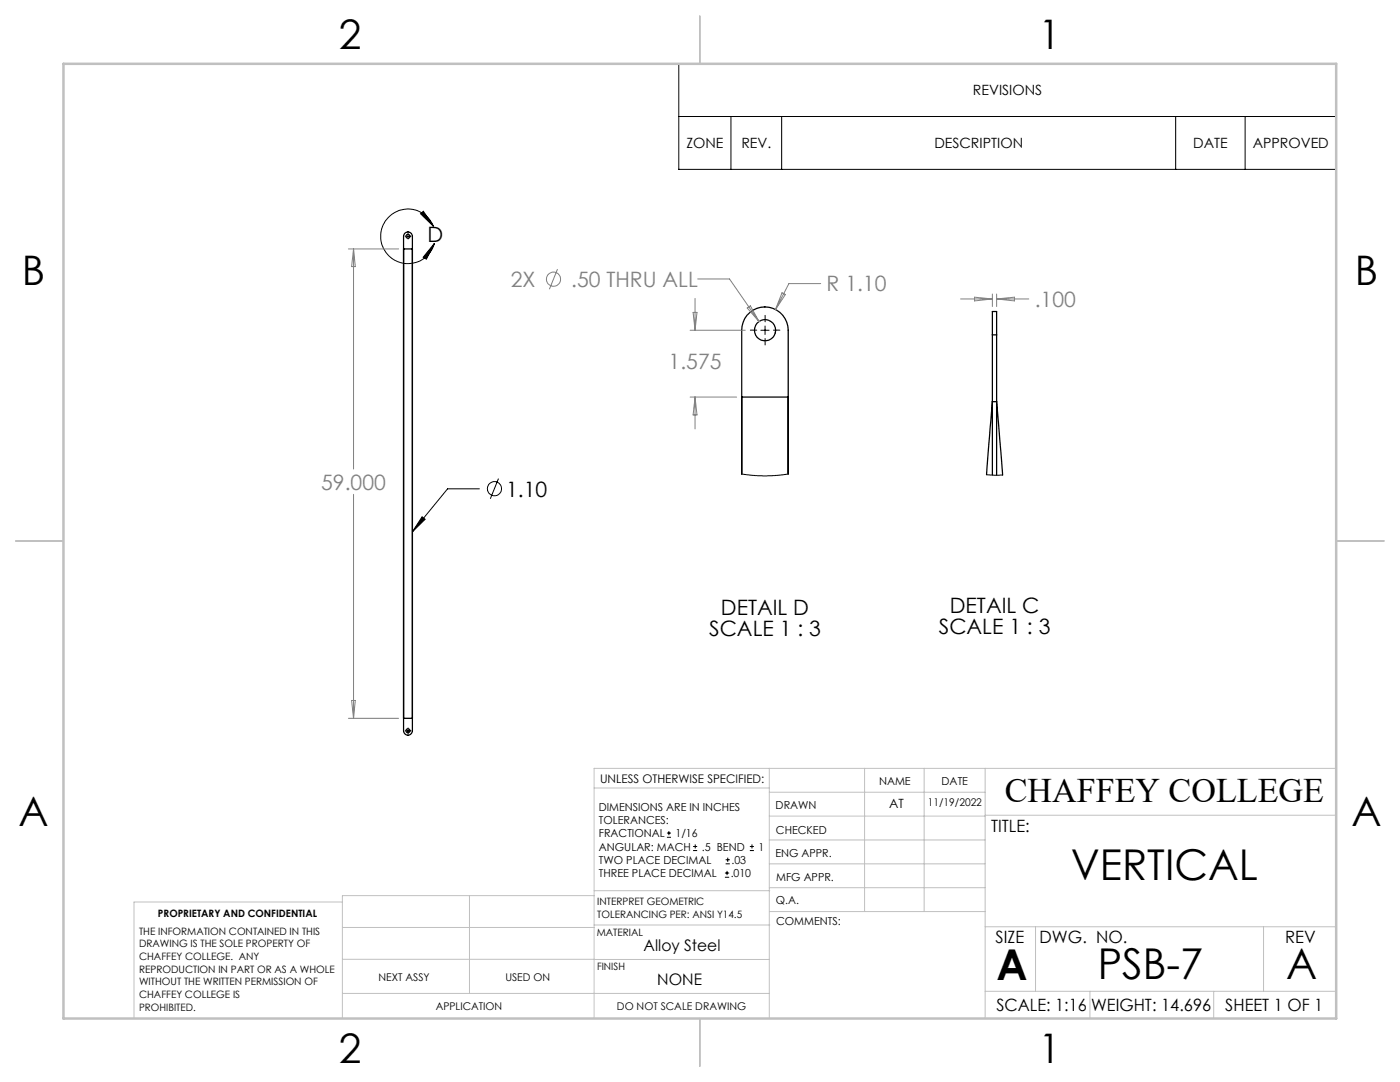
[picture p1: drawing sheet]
<svg xmlns="http://www.w3.org/2000/svg" width="279mm" height="216mm" viewBox="0 0 279 216" stroke-linecap="round" stroke-linejoin="round" font-family="sans-serif">
<g fill="none" stroke="#000" stroke-width=".25">
<path d="M80.5 49.7v93.6M80.5 49.7v-2.5a.88 .88 0 0 1 .9-.9 .88 .88 0 0 1 .9 .9v2.5M80.5 49.7h1.8M82.3 49.7v93.6M148 79.2h9.3M198 66.8v-4.6h.9v4.6M198 66.8v28M198 66.8h.9M198.9 66.8v28M148 94.6v-28.7a4.6 4.6 0 0 1 4.7-4.7 4.6 4.6 0 0 1 4.6 4.7v28.7M196.9 94.7l1.1-14.5h.9l1.2 14.6M80.5 143.3v2.5a.88 .88 0 0 0 .9 .9 .88 .88 0 0 0 .9-.9v-2.5"/>
<path d="M80.5 143.3h1.8"/>
<circle cx="81.4" cy="47.1" r=".39"/>
<circle cx="152.7" cy="65.9" r="2.12"/>
<circle cx="81.4" cy="145.8" r=".39"/>
</g>
<g fill="none" stroke="#000" stroke-width=".2">
<path d="M135.5 12.7h131.2v21.1h-131.2zM135.5 23.2h131.2M145.9 23.2v10.6M156 23.2v10.6M234.6 23.2v10.6M248.5 23.2v10.6M81.3 47.2h.3M81.4 47v.3M83.9 42.7l.6-.5 2 3zM86.5 45.2a5.5 5.5 0 0 0-8.5-2.2 5.5 5.5 0 0 0 .5 8.8 5.5 5.5 0 0 0 8.2-3.3M86.7 48.5l-1.6 3.2-.6-.4zM151.8 65.9h1.7"/>
<path d="M152.7 65.1v1.6M95.7 97.5h-6.4l-7 8.6M99.5 95.5l-1.6 4M148 94.6l4.2 .4 2.5-.1 2.6-.3M196.9 94.7l3.2 .1M84.2 103.1l.6 .5-2.5 2.5zM81.3 145.8h.3M81.4 145.7v.3M133.1 167.1h.8M133.1 166.2h.8M133.5 165.8v.9M138.3 169.7h.8"/>
<path d="M138.3 168.9h.8M138.7 168.5v.8M144.7 175h.8M144.7 174.2h.8M144.8 172.4h.9M144.8 171.6h.9M145.1 173.8v.8M145.2 171.1v.9M149.6 169.7h.9M149.6 168.9h.9M150.1 168.5v.8"/>
<circle cx="98.7" cy="97.5" r="1.4"/>
</g>
<g fill="none" stroke="#808080" stroke-width=".2">
<path d="M69.5 49.7h10.1M70.6 49.7v43.9M70.6 49.7l.3 3.5h-.7zM111.3 53.7l-1.7 4M138.7 59.5v6.4M139.2 55.7h6.4l5.9 8.5M156.1 58.4l.6 .4-1.9 3zM163.8 56.6h-6.4l-2.6 5.2M191.7 59.7h6.3M194.5 59.3l3.5 .4-3.5 .3zM198 58.7v2.5M198.9 58.7v2.5"/>
<path d="M198.9 59.7h6.4M198.9 59.7l3.6-.4v.7zM137.7 79.2h9.3M137.7 65.9h11M138.3 62.3h.8l-.4 3.6zM138.7 79.2v6.4M138.7 79.2l.4 3.6h-.8zM149.1 61.5l.7-.5 1.7 3.2zM70.6 98.6v44.7M70.2 139.8h.7l-.3 3.5zM69.5 143.3h10.1"/>
<circle cx="110.5" cy="55.7" r="1.4"/>
</g>
<path d="M81.1 47.1h-.2M81.4 46.8v-.2M81.4 47.5v.2M81.8 47.1h.2M151 65.9h-1.3M152.7 64.2v-1.3M152.7 67.5v1.3M154.4 65.9h1.2M81.1 145.8h-.2M81.4 145.5v-.2M81.4 146.1v.3M81.8 145.8h.2" fill="none" stroke="#000" stroke-width=".2" stroke-dasharray="15.2 1.3 1.3 1.3"/>
<g fill="none" stroke="#c0c0c0" stroke-width=".2">
<path d="M118.6 157.2h34.9M153.5 153.3v49.9M153.5 158.1h43.1M172.5 153.3v28.6M184.4 153.3v28.6M196.6 153.3v49.9M266.7 153.3h-148.1v49.9M68.3 180h-41.6v23.2M93.7 178.7v19.5M118.6 178.7h-50.3v24.5M118.6 177.7h35M153.5 167.6h43.1"/>
<path d="M153.5 162.8h43.1M153.5 172.4h43.1M153.5 177.1h43.1M196.6 162.7h70.1M68.3 198.2h85.2M68.3 191.4l85.2 .1M68.3 185.1h50.3M118.6 184.6h35M153.6 181.9h43M196.6 197.8h70.1M196.6 184.9h70.1M206.7 184.9v12.9"/>
<path d="M217.5 197.8v5.4M242.2 197.8v5.4M252.2 184.9v12.9"/>
</g>
<path d="M139.7 3.2v9.5M3.1 107.9h9.6M266.7 107.9h9.5M139.7 203.2v9.6" fill="none" stroke="#c0c0c0" stroke-width=".25"/>
<path d="M12.7 12.7h254v190.5h-254z" fill="none" stroke="#c0c0c0" stroke-width=".5"/>
<path d="M83.9 42.7l.6-.5 2 3zM86.7 48.5l-1.6 3.2-.6-.4zM84.2 103.1l.6 .5-2.5 2.5zM-.1 41.8v2.2zM-.1 47.4v2.8z" fill="#000"/>
<g font-size="8.5">
<text x="213.7" y="175.5">VERTICAL</text>
<text x="198.9" y="195.5">A</text>
<text x="219.1" y="195.4">PSB-7</text>
<text x="256.7" y="195.4">A</text>
</g>
<g font-size="8.1">
<text x="67.6" y="9.7">2</text>
<text x="207.3" y="9.7">1</text>
<text x="4.4" y="57">B</text>
<text x="270.4" y="57">B</text>
<text x="3.7" y="164.9">A</text>
<text x="269.7" y="164.9">A</text>
<text x="67.6" y="212.2">2</text>
<text x="207.3" y="212.2">1</text>
</g>
<text font-size="6.9" x="200.5" y="160.1">CHAFFEY COLLEGE</text>
<g font-size="4.2">
<text x="85.3" y="48.4">D</text>
<text x="101" y="99.1">1.10</text>
<text x="143.9" y="122.7">DETAIL D</text>
<text x="189.6" y="122.3">DETAIL C</text>
<text x="141.5" y="126.8">SCALE 1 : 3</text>
<text x="187.4" y="126.5">SCALE 1 : 3</text>
</g>
<g font-size="4.2" fill="#808080">
<text x="101.9" y="57.2">2X</text>
<text x="114" y="57.2">.50 THRU ALL</text>
<text x="165" y="58.2">R 1.10</text>
<text x="206.5" y="61.3">.100</text>
<text x="133.4" y="73.7">1.575</text>
<text x="64.1" y="97.7">59.000</text>
</g>
<g font-size="3.4">
<text x="197.8" y="166">TITLE:</text>
<text x="198.7" y="188.1">SIZE</text>
<text x="207.5" y="188.1">DWG. NO.</text>
<text x="256.5" y="188.2">REV</text>
<text x="198.8" y="201.7">SCALE: 1:16</text>
<text x="217.7" y="201.8">WEIGHT: 14.696</text>
<text x="244.5" y="201.7">SHEET 1 OF 1</text>
</g>
<g font-size="3.2">
<text x="128.5" y="189.8">Alloy Steel</text>
<text x="131.2" y="196.6">NONE</text>
</g>
<g font-size="2.8">
<text x="194.2" y="19">REVISIONS</text>
<text x="137" y="29.6">ZONE</text>
<text x="148" y="29.6">REV.</text>
<text x="186.5" y="29.6">DESCRIPTION</text>
<text x="238.1" y="29.6">DATE</text>
<text x="250" y="29.6">APPROVED</text>
</g>
<text font-size="2.5" x="177.5" y="161.3">AT</text>
<text font-size="2.4" x="119.8" y="156.2">UNLESS OTHERWISE SPECIFIED:</text>
<g font-size="2.2">
<text x="119.5" y="161.8">DIMENSIONS ARE IN INCHES</text>
<text x="154.8" y="161.4">DRAWN</text>
<text x="175.4" y="156.6">NAME</text>
<text x="187.9" y="156.7">DATE</text>
<text x="119.5" y="164.4">TOLERANCES:</text>
<text x="119.5" y="167.1">FRACTIONAL</text>
<text x="134.8" y="167.1">1/16</text>
<text x="154.9" y="166.3">CHECKED</text>
<text x="119.5" y="172.4">TWO PLACE DECIMAL</text>
<text x="119.5" y="169.7">ANGULAR: MACH</text>
<text x="140.1" y="169.7">.5 BEND</text>
<text x="146" y="172.4">.03</text>
<text x="151.4" y="169.7">1</text>
<text x="154.8" y="171">ENG APPR.</text>
<text x="119.5" y="175">THREE PLACE DECIMAL</text>
<text x="145.8" y="175">.010</text>
<text x="154.9" y="175.7">MFG APPR.</text>
<text x="154.9" y="180.4">Q.A.</text>
<text x="154.9" y="184.6">COMMENTS:</text>
</g>
<g font-size="2.1">
<text x="185.2" y="160.7">11/19/2022</text>
<text x="75.5" y="195.7">NEXT ASSY</text>
<text x="100.9" y="195.7">USED ON</text>
<text x="86.9" y="201.5">APPLICATION</text>
<text x="123.1" y="201.6">DO NOT SCALE DRAWING</text>
</g>
<g font-size="2">
<text x="31.5" y="182.9">PROPRIETARY AND CONFIDENTIAL</text>
<text x="119.2" y="180.6">INTERPRET GEOMETRIC</text>
<text x="119.2" y="183.1">TOLERANCING PER: ANSI Y14.5</text>
<text x="27.8" y="186.5">THE INFORMATION CONTAINED IN THIS</text>
<text x="27.8" y="189">DRAWING IS THE SOLE PROPERTY OF</text>
<text x="27.8" y="191.6">CHAFFEY COLLEGE. ANY</text>
<text x="119.1" y="186.7">MATERIAL</text>
<text x="27.8" y="194.1">REPRODUCTION IN PART OR AS A WHOLE</text>
<text x="27.8" y="196.6">WITHOUT THE WRITTEN PERMISSION OF</text>
<text x="119.1" y="193.5">FINISH</text>
<text x="27.8" y="199.1">CHAFFEY COLLEGE IS</text>
<text x="27.8" y="201.7">PROHIBITED.</text>
</g>
</svg>
